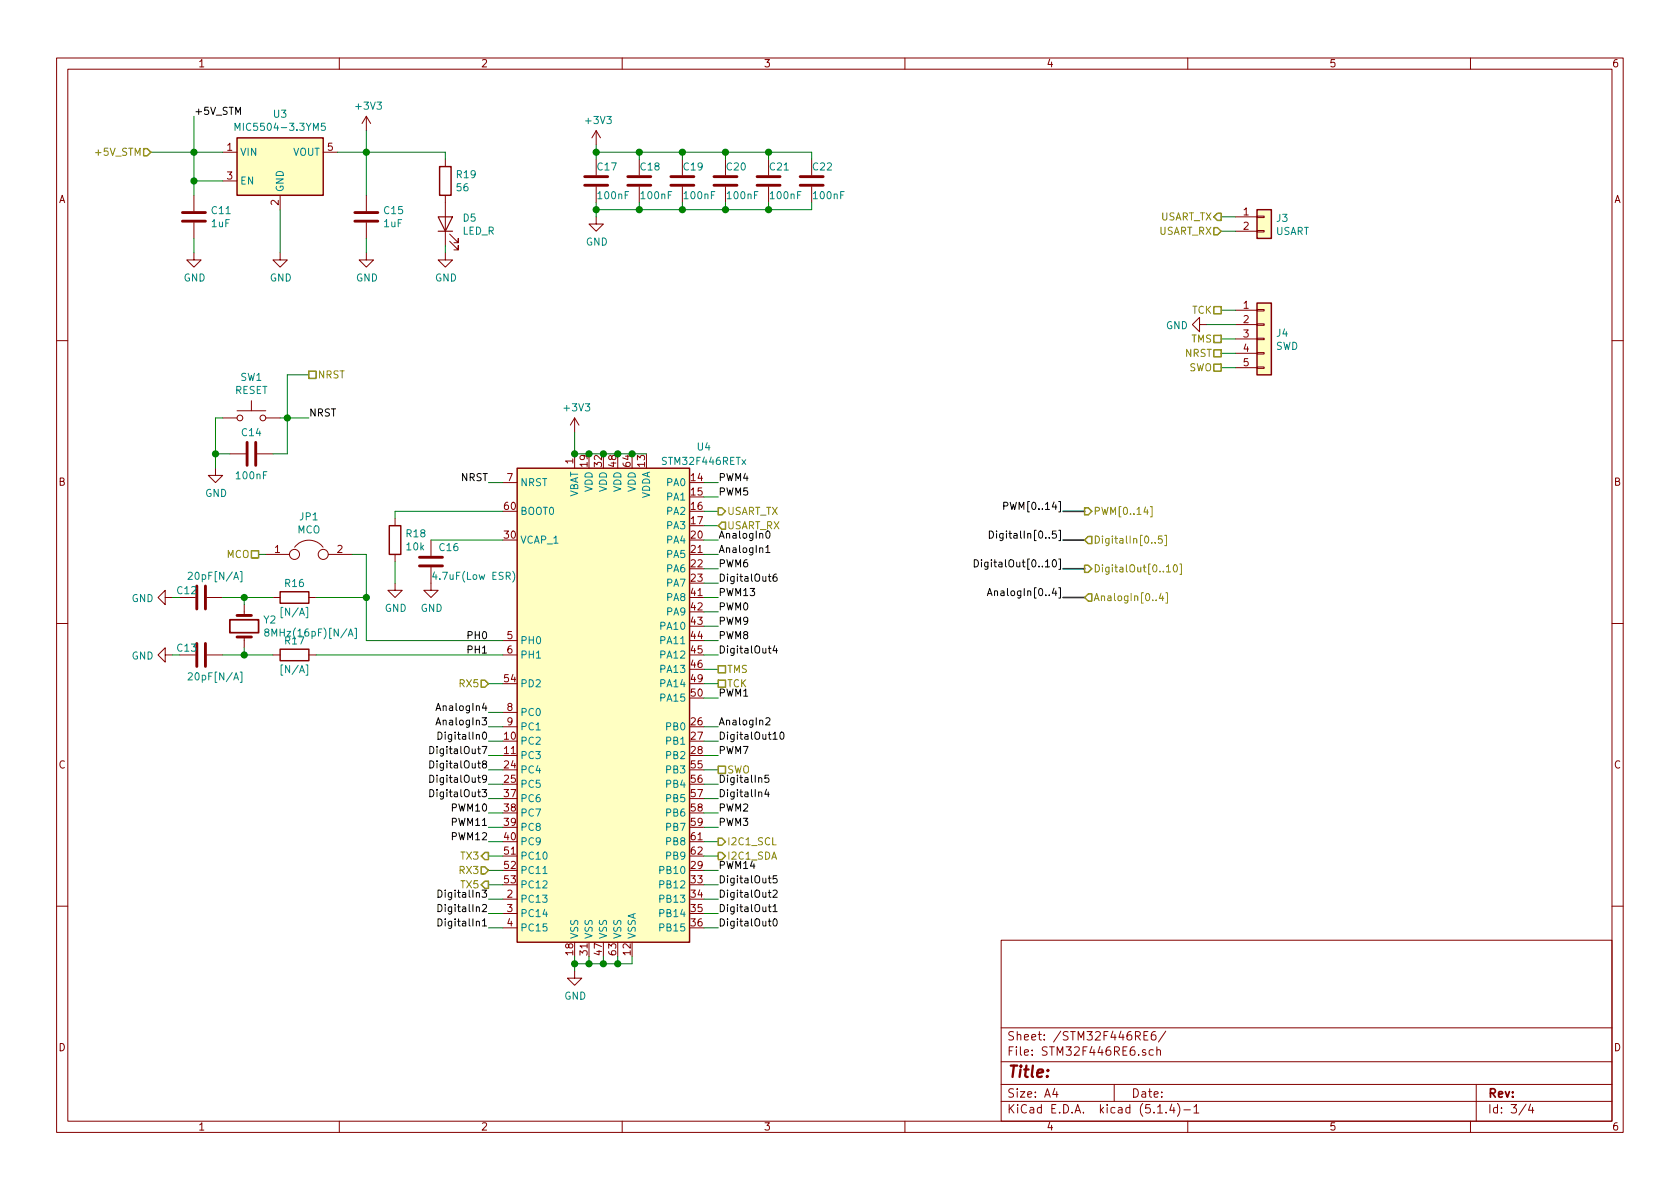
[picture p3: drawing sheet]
EESchema Schematic File Version 4
LIBS:stm32f446_actuators-cache
EELAYER 30 0
EELAYER END
$Descr A4 11693 8268
encoding utf-8
Sheet 3 4
Title ""
Date ""
Rev ""
Comp ""
Comment1 ""
Comment2 ""
Comment3 ""
Comment4 ""
$EndDescr
$Comp
L MCU_ST_STM32F4:STM32F446RETx U?
U 1 1
P 4200 4850
AR Path="/5E88321F" Ref="U?"  Part="1" 
AR Path="/5E88152D/5E88321F" Ref="U4"  Part="1" 
F 0 "U4" H 4900 6600 50  0000 C CNN
F 1 "STM32F446RETx" H 4900 6500 50  0000 C CNN
F 2 "Package_QFP:LQFP-64_10x10mm_P0.5mm" H 3600 3150 50  0001 R CNN
F 3 "http://www.st.com/st-web-ui/static/active/en/resource/technical/document/datasheet/DM00141306.pdf" H 4200 4850 50  0001 C CNN
	1    4200 4850
	1    0    0    -1  
$EndComp
Wire Wire Line
	5000 3650 4900 3650
Wire Wire Line
	4900 3550 5000 3550
$Comp
L Connector_Generic:Conn_01x05 J?
U 1 1
P 8800 2350
AR Path="/5E883229" Ref="J?"  Part="1" 
AR Path="/5E88152D/5E883229" Ref="J4"  Part="1" 
F 0 "J4" H 8880 2392 50  0000 L CNN
F 1 "SWD" H 8880 2301 50  0000 L CNN
F 2 "Connector_PinHeader_2.54mm:PinHeader_1x05_P2.54mm_Vertical" H 8800 2350 50  0001 C CNN
F 3 "~" H 8800 2350 50  0001 C CNN
	1    8800 2350
	1    0    0    -1  
$EndComp
$Comp
L power:GND #PWR0101
U 1 1
P 8400 2250
AR Path="/5E88322F" Ref="#PWR0101"  Part="1" 
AR Path="/5E88152D/5E88322F" Ref="#PWR040"  Part="1" 
F 0 "#PWR040" H 8400 2000 50  0001 C CNN
F 1 "GND" V 8405 2122 50  0000 R CNN
F 2 "" H 8400 2250 50  0001 C CNN
F 3 "" H 8400 2250 50  0001 C CNN
	1    8400 2250
	0    1    1    0   
$EndComp
Wire Wire Line
	8500 2550 8600 2550
Wire Wire Line
	8600 2450 8500 2450
Wire Wire Line
	8500 2350 8600 2350
Wire Wire Line
	8600 2250 8400 2250
Wire Wire Line
	8500 2150 8600 2150
$Comp
L Connector_Generic:Conn_01x02 J?
U 1 1
P 8800 1500
AR Path="/5E88323E" Ref="J?"  Part="1" 
AR Path="/5E88152D/5E88323E" Ref="J3"  Part="1" 
F 0 "J3" H 8880 1492 50  0000 L CNN
F 1 "USART" H 8880 1401 50  0000 L CNN
F 2 "Connector_PinHeader_2.54mm:PinHeader_1x02_P2.54mm_Vertical" H 8800 1500 50  0001 C CNN
F 3 "~" H 8800 1500 50  0001 C CNN
	1    8800 1500
	1    0    0    -1  
$EndComp
Wire Wire Line
	8500 1500 8600 1500
Wire Wire Line
	8600 1600 8500 1600
Wire Wire Line
	5000 4750 4900 4750
Text HLabel 5000 3550 2    50   Output ~ 0
USART_TX
Text HLabel 5000 3650 2    50   Input ~ 0
USART_RX
Text HLabel 5000 4750 2    50   UnSpc ~ 0
TCK
Text HLabel 8500 2450 0    50   UnSpc ~ 0
NRST
Text HLabel 5000 4650 2    50   UnSpc ~ 0
TMS
Text HLabel 8500 2550 0    50   UnSpc ~ 0
SWO
Text HLabel 1800 3850 0    50   UnSpc ~ 0
MCO
Text HLabel 8500 1500 0    50   Output ~ 0
USART_TX
Text HLabel 8500 1600 0    50   Input ~ 0
USART_RX
Wire Wire Line
	5000 4650 4900 4650
Text HLabel 8500 2150 0    50   UnSpc ~ 0
TCK
Text HLabel 8500 2350 0    50   UnSpc ~ 0
TMS
Text HLabel 2150 2600 2    50   UnSpc ~ 0
NRST
Text HLabel 5000 5350 2    50   UnSpc ~ 0
SWO
Wire Wire Line
	5000 5350 4900 5350
$Comp
L Device:Crystal Y2
U 1 1
P 1700 4350
F 0 "Y2" V 1654 4481 50  0000 L CNN
F 1 "8MHz(16pF)[N/A]" V 1745 4481 50  0000 L CNN
F 2 "Crystal:Crystal_SMD_HC49-SD" H 1700 4350 50  0001 C CNN
F 3 "~" H 1700 4350 50  0001 C CNN
	1    1700 4350
	0    1    1    0   
$EndComp
$Comp
L Device:C C12
U 1 1
P 1400 4150
F 0 "C12" V 1350 4050 50  0000 C CNN
F 1 "20pF[N/A]" V 1250 4250 50  0000 C CNN
F 2 "Capacitor_SMD:C_0805_2012Metric" H 1438 4000 50  0001 C CNN
F 3 "~" H 1400 4150 50  0001 C CNN
	1    1400 4150
	0    1    1    0   
$EndComp
$Comp
L Device:C C13
U 1 1
P 1400 4550
F 0 "C13" V 1350 4450 50  0000 C CNN
F 1 "20pF[N/A]" V 1550 4650 50  0000 C CNN
F 2 "Capacitor_SMD:C_0805_2012Metric" H 1438 4400 50  0001 C CNN
F 3 "~" H 1400 4550 50  0001 C CNN
	1    1400 4550
	0    1    1    0   
$EndComp
Wire Wire Line
	1700 4150 1700 4200
Wire Wire Line
	1700 4500 1700 4550
$Comp
L power:GND #PWR025
U 1 1
P 1200 4150
F 0 "#PWR025" H 1200 3900 50  0001 C CNN
F 1 "GND" V 1205 4022 50  0000 R CNN
F 2 "" H 1200 4150 50  0001 C CNN
F 3 "" H 1200 4150 50  0001 C CNN
	1    1200 4150
	0    1    1    0   
$EndComp
$Comp
L power:GND #PWR026
U 1 1
P 1200 4550
F 0 "#PWR026" H 1200 4300 50  0001 C CNN
F 1 "GND" V 1205 4422 50  0000 R CNN
F 2 "" H 1200 4550 50  0001 C CNN
F 3 "" H 1200 4550 50  0001 C CNN
	1    1200 4550
	0    1    1    0   
$EndComp
Wire Wire Line
	1200 4550 1250 4550
Wire Wire Line
	1200 4150 1250 4150
$Comp
L Device:R R16
U 1 1
P 2050 4150
F 0 "R16" V 1950 4150 50  0000 C CNN
F 1 "[N/A]" V 2150 4150 50  0000 C CNN
F 2 "Resistor_SMD:R_0805_2012Metric" V 1980 4150 50  0001 C CNN
F 3 "~" H 2050 4150 50  0001 C CNN
	1    2050 4150
	0    1    1    0   
$EndComp
$Comp
L Device:R R17
U 1 1
P 2050 4550
F 0 "R17" V 1950 4550 50  0000 C CNN
F 1 "[N/A]" V 2150 4550 50  0000 C CNN
F 2 "Resistor_SMD:R_0805_2012Metric" V 1980 4550 50  0001 C CNN
F 3 "~" H 2050 4550 50  0001 C CNN
	1    2050 4550
	0    1    1    0   
$EndComp
Wire Wire Line
	1550 4150 1700 4150
Wire Wire Line
	1550 4550 1700 4550
Wire Wire Line
	1900 4550 1700 4550
Connection ~ 1700 4550
Wire Wire Line
	1700 4150 1900 4150
Connection ~ 1700 4150
Wire Wire Line
	2200 4150 2550 4150
Wire Wire Line
	2550 4150 2550 4450
Wire Wire Line
	2550 4450 3500 4450
Wire Wire Line
	3500 4550 2200 4550
Wire Wire Line
	2450 3850 2550 3850
Wire Wire Line
	2550 3850 2550 4150
Connection ~ 2550 4150
Wire Wire Line
	1800 3850 1850 3850
$Comp
L Device:Jumper JP1
U 1 1
P 2150 3850
F 0 "JP1" H 2150 4114 50  0000 C CNN
F 1 "MCO" H 2150 4023 50  0000 C CNN
F 2 "Jumper:SolderJumper-2_P1.3mm_Open_TrianglePad1.0x1.5mm" H 2150 3850 50  0001 C CNN
F 3 "~" H 2150 3850 50  0001 C CNN
	1    2150 3850
	1    0    0    -1  
$EndComp
$Comp
L Device:C C14
U 1 1
P 1750 3150
F 0 "C14" V 1600 3150 50  0000 C CNN
F 1 "100nF" V 1900 3150 50  0000 C CNN
F 2 "Capacitor_SMD:C_0805_2012Metric" H 1788 3000 50  0001 C CNN
F 3 "~" H 1750 3150 50  0001 C CNN
	1    1750 3150
	0    1    1    0   
$EndComp
Text Label 3400 4450 2    50   ~ 0
PH0
Text Label 3400 4550 2    50   ~ 0
PH1
Text Label 3400 3350 2    50   ~ 0
NRST
Wire Wire Line
	3400 3350 3500 3350
$Comp
L power:GND #PWR029
U 1 1
P 1500 3250
F 0 "#PWR029" H 1500 3000 50  0001 C CNN
F 1 "GND" H 1505 3077 50  0000 C CNN
F 2 "" H 1500 3250 50  0001 C CNN
F 3 "" H 1500 3250 50  0001 C CNN
	1    1500 3250
	1    0    0    -1  
$EndComp
Wire Wire Line
	1550 2900 1500 2900
Wire Wire Line
	1500 2900 1500 3150
Wire Wire Line
	1600 3150 1500 3150
Connection ~ 1500 3150
Wire Wire Line
	1500 3150 1500 3250
Wire Wire Line
	1900 3150 2000 3150
Wire Wire Line
	2000 3150 2000 2900
Wire Wire Line
	2000 2900 1950 2900
Text Label 2150 2900 0    50   ~ 0
NRST
Wire Wire Line
	2000 2900 2150 2900
Connection ~ 2000 2900
Wire Wire Line
	2150 2600 2000 2600
Wire Wire Line
	2000 2600 2000 2900
$Comp
L Device:R R18
U 1 1
P 2750 3750
F 0 "R18" H 2820 3796 50  0000 L CNN
F 1 "10k" H 2820 3705 50  0000 L CNN
F 2 "Resistor_SMD:R_0805_2012Metric" V 2680 3750 50  0001 C CNN
F 3 "~" H 2750 3750 50  0001 C CNN
	1    2750 3750
	1    0    0    -1  
$EndComp
Wire Wire Line
	3500 3550 2750 3550
Wire Wire Line
	2750 3550 2750 3600
$Comp
L power:GND #PWR033
U 1 1
P 2750 4050
F 0 "#PWR033" H 2750 3800 50  0001 C CNN
F 1 "GND" H 2755 3877 50  0000 C CNN
F 2 "" H 2750 4050 50  0001 C CNN
F 3 "" H 2750 4050 50  0001 C CNN
	1    2750 4050
	1    0    0    -1  
$EndComp
Wire Wire Line
	2750 4050 2750 3900
$Comp
L power:GND #PWR037
U 1 1
P 4000 6750
F 0 "#PWR037" H 4000 6500 50  0001 C CNN
F 1 "GND" H 4005 6577 50  0000 C CNN
F 2 "" H 4000 6750 50  0001 C CNN
F 3 "" H 4000 6750 50  0001 C CNN
	1    4000 6750
	1    0    0    -1  
$EndComp
Wire Wire Line
	4000 6650 4000 6700
Wire Wire Line
	4100 6650 4100 6700
Wire Wire Line
	4100 6700 4000 6700
Connection ~ 4000 6700
Wire Wire Line
	4000 6700 4000 6750
Wire Wire Line
	4100 6700 4200 6700
Wire Wire Line
	4200 6700 4200 6650
Connection ~ 4100 6700
Wire Wire Line
	4200 6700 4300 6700
Wire Wire Line
	4300 6700 4300 6650
Connection ~ 4200 6700
Wire Wire Line
	4300 6700 4400 6700
Wire Wire Line
	4400 6700 4400 6650
Connection ~ 4300 6700
$Comp
L Device:C C16
U 1 1
P 3000 3900
F 0 "C16" H 3050 4000 50  0000 L CNN
F 1 "4.7uF(Low ESR)" H 3000 3800 50  0000 L CNN
F 2 "Capacitor_SMD:C_0805_2012Metric" H 3038 3750 50  0001 C CNN
F 3 "~" H 3000 3900 50  0001 C CNN
	1    3000 3900
	1    0    0    -1  
$EndComp
$Comp
L power:GND #PWR034
U 1 1
P 3000 4050
F 0 "#PWR034" H 3000 3800 50  0001 C CNN
F 1 "GND" H 3005 3877 50  0000 C CNN
F 2 "" H 3000 4050 50  0001 C CNN
F 3 "" H 3000 4050 50  0001 C CNN
	1    3000 4050
	1    0    0    -1  
$EndComp
Wire Wire Line
	3000 3750 3500 3750
$Comp
L Switch:SW_Push SW1
U 1 1
P 1750 2900
F 0 "SW1" H 1750 3185 50  0000 C CNN
F 1 "RESET" H 1750 3094 50  0000 C CNN
F 2 "Button_Switch_SMD:SW_Push_1P1T_NO_CK_KSC6xxJ" H 1750 3100 50  0001 C CNN
F 3 "~" H 1750 3100 50  0001 C CNN
	1    1750 2900
	1    0    0    -1  
$EndComp
Text HLabel 1050 1050 0    50   Input ~ 0
+5V_STM
Wire Wire Line
	1350 1750 1350 1650
Wire Wire Line
	3100 1050 2550 1050
Wire Wire Line
	3100 1100 3100 1050
Wire Wire Line
	3100 1750 3100 1700
$Comp
L power:GND #PWR?
U 1 1
P 3100 1750
AR Path="/5E649856/5E85F280" Ref="#PWR?"  Part="1" 
AR Path="/5E88152D/5E85F280" Ref="#PWR035"  Part="1" 
AR Path="/5E85F280" Ref="#PWR035"  Part="1" 
F 0 "#PWR035" H 3100 1500 50  0001 C CNN
F 1 "GND" H 3105 1577 50  0000 C CNN
F 2 "" H 3100 1750 50  0001 C CNN
F 3 "" H 3100 1750 50  0001 C CNN
	1    3100 1750
	1    0    0    -1  
$EndComp
Wire Wire Line
	2550 1650 2550 1750
Connection ~ 2550 1050
Wire Wire Line
	2550 1350 2550 1050
Wire Wire Line
	1350 1250 1350 1350
Connection ~ 1350 1250
Wire Wire Line
	1550 1250 1350 1250
Connection ~ 1350 1050
Wire Wire Line
	1350 1050 1350 1250
$Comp
L Device:R R?
U 1 1
P 3100 1250
AR Path="/5E649856/5E85F28E" Ref="R?"  Part="1" 
AR Path="/5E88152D/5E85F28E" Ref="R19"  Part="1" 
AR Path="/5E85F28E" Ref="R19"  Part="1" 
F 0 "R19" H 3170 1296 50  0000 L CNN
F 1 "56" H 3170 1205 50  0000 L CNN
F 2 "Resistor_SMD:R_0805_2012Metric" V 3030 1250 50  0001 C CNN
F 3 "~" H 3100 1250 50  0001 C CNN
	1    3100 1250
	1    0    0    -1  
$EndComp
$Comp
L Device:LED D?
U 1 1
P 3100 1550
AR Path="/5E649856/5E85F294" Ref="D?"  Part="1" 
AR Path="/5E88152D/5E85F294" Ref="D5"  Part="1" 
AR Path="/5E85F294" Ref="D5"  Part="1" 
F 0 "D5" V 3139 1433 50  0000 R CNN
F 1 "LED_R" V 3048 1433 50  0000 R CNN
F 2 "LED_SMD:LED_0805_2012Metric" H 3100 1550 50  0001 C CNN
F 3 "~" H 3100 1550 50  0001 C CNN
	1    3100 1550
	0    -1   -1   0   
$EndComp
Wire Wire Line
	1950 1450 1950 1750
$Comp
L Device:C C?
U 1 1
P 2550 1500
AR Path="/5E649856/5E85F29B" Ref="C?"  Part="1" 
AR Path="/5E88152D/5E85F29B" Ref="C15"  Part="1" 
AR Path="/5E85F29B" Ref="C15"  Part="1" 
F 0 "C15" H 2665 1546 50  0000 L CNN
F 1 "1uF" H 2665 1455 50  0000 L CNN
F 2 "Capacitor_SMD:C_0805_2012Metric" H 2588 1350 50  0001 C CNN
F 3 "~" H 2550 1500 50  0001 C CNN
	1    2550 1500
	1    0    0    -1  
$EndComp
$Comp
L Device:C C?
U 1 1
P 1350 1500
AR Path="/5E649856/5E85F2A1" Ref="C?"  Part="1" 
AR Path="/5E88152D/5E85F2A1" Ref="C11"  Part="1" 
AR Path="/5E85F2A1" Ref="C11"  Part="1" 
F 0 "C11" H 1465 1546 50  0000 L CNN
F 1 "1uF" H 1465 1455 50  0000 L CNN
F 2 "Capacitor_SMD:C_0805_2012Metric" H 1388 1350 50  0001 C CNN
F 3 "~" H 1350 1500 50  0001 C CNN
	1    1350 1500
	1    0    0    -1  
$EndComp
$Comp
L power:GND #PWR?
U 1 1
P 2550 1750
AR Path="/5E649856/5E85F2A7" Ref="#PWR?"  Part="1" 
AR Path="/5E88152D/5E85F2A7" Ref="#PWR032"  Part="1" 
AR Path="/5E85F2A7" Ref="#PWR032"  Part="1" 
F 0 "#PWR032" H 2550 1500 50  0001 C CNN
F 1 "GND" H 2555 1577 50  0000 C CNN
F 2 "" H 2550 1750 50  0001 C CNN
F 3 "" H 2550 1750 50  0001 C CNN
	1    2550 1750
	1    0    0    -1  
$EndComp
$Comp
L power:GND #PWR?
U 1 1
P 1350 1750
AR Path="/5E649856/5E85F2AD" Ref="#PWR?"  Part="1" 
AR Path="/5E88152D/5E85F2AD" Ref="#PWR028"  Part="1" 
AR Path="/5E85F2AD" Ref="#PWR028"  Part="1" 
F 0 "#PWR028" H 1350 1500 50  0001 C CNN
F 1 "GND" H 1355 1577 50  0000 C CNN
F 2 "" H 1350 1750 50  0001 C CNN
F 3 "" H 1350 1750 50  0001 C CNN
	1    1350 1750
	1    0    0    -1  
$EndComp
$Comp
L power:GND #PWR?
U 1 1
P 1950 1750
AR Path="/5E649856/5E85F2B3" Ref="#PWR?"  Part="1" 
AR Path="/5E88152D/5E85F2B3" Ref="#PWR030"  Part="1" 
AR Path="/5E85F2B3" Ref="#PWR030"  Part="1" 
F 0 "#PWR030" H 1950 1500 50  0001 C CNN
F 1 "GND" H 1955 1577 50  0000 C CNN
F 2 "" H 1950 1750 50  0001 C CNN
F 3 "" H 1950 1750 50  0001 C CNN
	1    1950 1750
	1    0    0    -1  
$EndComp
Wire Wire Line
	2550 1050 2350 1050
Wire Wire Line
	2550 900  2550 1050
$Comp
L power:+3V3 #PWR?
U 1 1
P 2550 900
AR Path="/5E649856/5E85F2BB" Ref="#PWR?"  Part="1" 
AR Path="/5E88152D/5E85F2BB" Ref="#PWR031"  Part="1" 
AR Path="/5E85F2BB" Ref="#PWR031"  Part="1" 
F 0 "#PWR031" H 2550 750 50  0001 C CNN
F 1 "+3V3" H 2565 1073 50  0000 C CNN
F 2 "" H 2550 900 50  0001 C CNN
F 3 "" H 2550 900 50  0001 C CNN
	1    2550 900 
	1    0    0    -1  
$EndComp
Wire Wire Line
	1350 1050 1550 1050
$Comp
L Regulator_Linear:MIC5504-3.3YM5 U?
U 1 1
P 1950 1150
AR Path="/5E649856/5E85F2C9" Ref="U?"  Part="1" 
AR Path="/5E88152D/5E85F2C9" Ref="U3"  Part="1" 
AR Path="/5E85F2C9" Ref="U3"  Part="1" 
F 0 "U3" H 1950 1517 50  0000 C CNN
F 1 "MIC5504-3.3YM5" H 1950 1426 50  0000 C CNN
F 2 "Package_TO_SOT_SMD:SOT-23-5" H 1950 750 50  0001 C CNN
F 3 "http://ww1.microchip.com/downloads/en/DeviceDoc/MIC550X.pdf" H 1700 1400 50  0001 C CNN
	1    1950 1150
	1    0    0    -1  
$EndComp
Wire Wire Line
	1050 1050 1350 1050
$Comp
L power:+3V3 #PWR036
U 1 1
P 4000 3000
F 0 "#PWR036" H 4000 2850 50  0001 C CNN
F 1 "+3V3" H 4015 3173 50  0000 C CNN
F 2 "" H 4000 3000 50  0001 C CNN
F 3 "" H 4000 3000 50  0001 C CNN
	1    4000 3000
	1    0    0    -1  
$EndComp
Wire Wire Line
	4000 3000 4000 3150
Wire Wire Line
	4000 3150 4100 3150
Connection ~ 4000 3150
Wire Wire Line
	4200 3150 4300 3150
Wire Wire Line
	4200 3150 4100 3150
Connection ~ 4200 3150
Connection ~ 4100 3150
Wire Wire Line
	4300 3150 4400 3150
Connection ~ 4300 3150
Wire Wire Line
	4400 3150 4500 3150
Connection ~ 4400 3150
$Comp
L Device:C C17
U 1 1
P 4150 1250
F 0 "C17" H 4150 1350 50  0000 L CNN
F 1 "100nF" H 4150 1150 50  0000 L CNN
F 2 "Capacitor_SMD:C_0805_2012Metric" H 4188 1100 50  0001 C CNN
F 3 "~" H 4150 1250 50  0001 C CNN
	1    4150 1250
	1    0    0    -1  
$EndComp
$Comp
L Device:C C18
U 1 1
P 4450 1250
F 0 "C18" H 4450 1350 50  0000 L CNN
F 1 "100nF" H 4450 1150 50  0000 L CNN
F 2 "Capacitor_SMD:C_0805_2012Metric" H 4488 1100 50  0001 C CNN
F 3 "~" H 4450 1250 50  0001 C CNN
	1    4450 1250
	1    0    0    -1  
$EndComp
$Comp
L Device:C C19
U 1 1
P 4750 1250
F 0 "C19" H 4750 1350 50  0000 L CNN
F 1 "100nF" H 4750 1150 50  0000 L CNN
F 2 "Capacitor_SMD:C_0805_2012Metric" H 4788 1100 50  0001 C CNN
F 3 "~" H 4750 1250 50  0001 C CNN
	1    4750 1250
	1    0    0    -1  
$EndComp
$Comp
L Device:C C20
U 1 1
P 5050 1250
F 0 "C20" H 5050 1350 50  0000 L CNN
F 1 "100nF" H 5050 1150 50  0000 L CNN
F 2 "Capacitor_SMD:C_0805_2012Metric" H 5088 1100 50  0001 C CNN
F 3 "~" H 5050 1250 50  0001 C CNN
	1    5050 1250
	1    0    0    -1  
$EndComp
$Comp
L power:GND #PWR039
U 1 1
P 4150 1500
F 0 "#PWR039" H 4150 1250 50  0001 C CNN
F 1 "GND" H 4155 1327 50  0000 C CNN
F 2 "" H 4150 1500 50  0001 C CNN
F 3 "" H 4150 1500 50  0001 C CNN
	1    4150 1500
	1    0    0    -1  
$EndComp
Wire Wire Line
	4150 1400 4150 1450
Wire Wire Line
	4150 1450 4450 1450
Wire Wire Line
	5050 1450 5050 1400
Wire Wire Line
	4750 1400 4750 1450
Connection ~ 4750 1450
Wire Wire Line
	4750 1450 5050 1450
Wire Wire Line
	4450 1400 4450 1450
Connection ~ 4450 1450
Wire Wire Line
	4150 1100 4150 1050
Wire Wire Line
	4150 1050 4450 1050
Wire Wire Line
	5050 1050 5050 1100
Wire Wire Line
	4750 1100 4750 1050
Connection ~ 4750 1050
Wire Wire Line
	4750 1050 5050 1050
Wire Wire Line
	4450 1100 4450 1050
Connection ~ 4450 1050
$Comp
L power:+3V3 #PWR038
U 1 1
P 4150 1000
F 0 "#PWR038" H 4150 850 50  0001 C CNN
F 1 "+3V3" H 4165 1173 50  0000 C CNN
F 2 "" H 4150 1000 50  0001 C CNN
F 3 "" H 4150 1000 50  0001 C CNN
	1    4150 1000
	1    0    0    -1  
$EndComp
Wire Wire Line
	4150 1000 4150 1050
Wire Wire Line
	4150 1500 4150 1450
Connection ~ 4150 1050
Wire Wire Line
	4450 1050 4750 1050
Connection ~ 4150 1450
Wire Wire Line
	4450 1450 4750 1450
$Comp
L Device:C C21
U 1 1
P 5350 1250
F 0 "C21" H 5350 1350 50  0000 L CNN
F 1 "100nF" H 5350 1150 50  0000 L CNN
F 2 "Capacitor_SMD:C_0805_2012Metric" H 5388 1100 50  0001 C CNN
F 3 "~" H 5350 1250 50  0001 C CNN
	1    5350 1250
	1    0    0    -1  
$EndComp
Wire Wire Line
	5350 1450 5350 1400
Wire Wire Line
	5050 1450 5350 1450
Wire Wire Line
	5350 1050 5350 1100
Wire Wire Line
	5050 1050 5350 1050
Connection ~ 5050 1050
Connection ~ 5050 1450
$Comp
L Device:C C22
U 1 1
P 5650 1250
F 0 "C22" H 5650 1350 50  0000 L CNN
F 1 "100nF" H 5650 1150 50  0000 L CNN
F 2 "Capacitor_SMD:C_0805_2012Metric" H 5688 1100 50  0001 C CNN
F 3 "~" H 5650 1250 50  0001 C CNN
	1    5650 1250
	1    0    0    -1  
$EndComp
Wire Wire Line
	5650 1450 5650 1400
Wire Wire Line
	5350 1450 5650 1450
Wire Wire Line
	5650 1050 5650 1100
Wire Wire Line
	5350 1050 5650 1050
Connection ~ 5350 1050
Connection ~ 5350 1450
Wire Wire Line
	3400 5850 3500 5850
Wire Wire Line
	3400 5650 3500 5650
Wire Wire Line
	4900 5750 5000 5750
Wire Wire Line
	5000 5650 4900 5650
Wire Wire Line
	4900 6050 5000 6050
Wire Wire Line
	5000 4850 4900 4850
Wire Wire Line
	4900 4450 5000 4450
Wire Wire Line
	5000 4350 4900 4350
Wire Wire Line
	4900 4250 5000 4250
Wire Wire Line
	5000 4150 4900 4150
Wire Wire Line
	4900 3950 5000 3950
Wire Wire Line
	5000 3350 4900 3350
Text Label 3400 5850 2    50   ~ 0
PWM12
Text Label 5000 4250 0    50   ~ 0
PWM0
Text Label 5000 4450 0    50   ~ 0
PWM8
Text Label 5000 5750 0    50   ~ 0
PWM3
Text Label 3400 5650 2    50   ~ 0
PWM10
Text Label 5000 3950 0    50   ~ 0
PWM6
Text Label 5000 3350 0    50   ~ 0
PWM4
Text Label 5000 4150 0    50   ~ 0
PWM13
Text Label 5000 4350 0    50   ~ 0
PWM9
Text Label 5000 4850 0    50   ~ 0
PWM1
Text Label 5000 5650 0    50   ~ 0
PWM2
Wire Bus Line
	7400 3550 7550 3550
Wire Wire Line
	3400 5950 3500 5950
Wire Wire Line
	3400 6050 3500 6050
Wire Wire Line
	3400 4750 3500 4750
Wire Wire Line
	3400 6150 3500 6150
Text Label 3400 5750 2    50   ~ 0
PWM11
Wire Wire Line
	3400 5750 3500 5750
Text Label 5000 5250 0    50   ~ 0
PWM7
Wire Wire Line
	5000 5250 4900 5250
Wire Wire Line
	3400 5250 3500 5250
Wire Wire Line
	3500 5150 3400 5150
Wire Wire Line
	3400 6350 3500 6350
Wire Wire Line
	3500 6250 3400 6250
Wire Wire Line
	4900 5450 5000 5450
Wire Wire Line
	5000 5550 4900 5550
Wire Wire Line
	5000 5850 4900 5850
Wire Wire Line
	4900 5950 5000 5950
Text Label 3400 4950 2    50   ~ 0
AnalogIn4
Text Label 5000 3750 0    50   ~ 0
AnalogIn0
Text Label 5000 5050 0    50   ~ 0
AnalogIn2
Text Label 3400 5050 2    50   ~ 0
AnalogIn3
Wire Wire Line
	3400 5050 3500 5050
Wire Wire Line
	4900 5050 5000 5050
Wire Wire Line
	5000 3750 4900 3750
Wire Wire Line
	5000 3450 4900 3450
Text Label 7400 4150 2    50   ~ 0
AnalogIn[0..4]
Text HLabel 7550 4150 2    50   Input ~ 0
AnalogIn[0..4]
Wire Bus Line
	7400 4150 7550 4150
Text Label 7400 3750 2    50   ~ 0
DigitalIn[0..5]
Text HLabel 7550 3750 2    50   Input ~ 0
DigitalIn[0..5]
Wire Bus Line
	7400 3750 7550 3750
Text Label 5000 3450 0    50   ~ 0
PWM5
Text Label 5000 6050 0    50   ~ 0
PWM14
Wire Wire Line
	3400 4950 3500 4950
Text Label 7400 3550 2    50   ~ 0
PWM[0..14]
Text HLabel 7550 3550 2    50   Output ~ 0
PWM[0..14]
Text HLabel 5000 5950 2    50   Output ~ 0
I2C1_SDA
Text HLabel 5000 5850 2    50   Output ~ 0
I2C1_SCL
Wire Wire Line
	5000 4550 4900 4550
Wire Wire Line
	5000 5150 4900 5150
Text Label 7400 3950 2    50   ~ 0
DigitalOut[0..10]
Text HLabel 7550 3950 2    50   Output ~ 0
DigitalOut[0..10]
Wire Bus Line
	7400 3950 7550 3950
Text Label 5000 5150 0    50   ~ 0
DigitalOut10
Text Label 5000 4550 0    50   ~ 0
DigitalOut4
Text Label 5000 4050 0    50   ~ 0
DigitalOut6
Text Label 5000 5550 0    50   ~ 0
DigitalIn4
Text Label 5000 5450 0    50   ~ 0
DigitalIn5
Text Label 3400 6350 2    50   ~ 0
DigitalIn2
Text Label 3400 6250 2    50   ~ 0
DigitalIn3
Text Label 3400 5250 2    50   ~ 0
DigitalOut7
Text Label 3400 5150 2    50   ~ 0
DigitalIn0
Wire Wire Line
	5000 4050 4900 4050
Wire Wire Line
	5000 3850 4900 3850
Wire Wire Line
	3400 5350 3500 5350
Wire Wire Line
	3500 5450 3400 5450
Wire Wire Line
	3400 5550 3500 5550
Wire Wire Line
	3400 6450 3500 6450
Wire Wire Line
	4900 6450 5000 6450
Wire Wire Line
	5000 6350 4900 6350
Wire Wire Line
	4900 6250 5000 6250
Wire Wire Line
	5000 6150 4900 6150
Text Label 5000 6150 0    50   ~ 0
DigitalOut5
Text Label 5000 6250 0    50   ~ 0
DigitalOut2
Text Label 5000 6350 0    50   ~ 0
DigitalOut1
Text Label 5000 6450 0    50   ~ 0
DigitalOut0
Text Label 3400 5350 2    50   ~ 0
DigitalOut8
Text Label 3400 5450 2    50   ~ 0
DigitalOut9
Text Label 3400 5550 2    50   ~ 0
DigitalOut3
Text Label 5000 3850 0    50   ~ 0
AnalogIn1
Text Label 3400 6450 2    50   ~ 0
DigitalIn1
Text HLabel 3400 4750 0    50   Input ~ 0
RX5
Text HLabel 3400 6050 0    50   Input ~ 0
RX3
Text HLabel 3400 6150 0    50   Output ~ 0
TX5
Text HLabel 3400 5950 0    50   Output ~ 0
TX3
Text Label 1350 800  0    50   ~ 0
+5V_STM
Wire Wire Line
	1350 800  1350 1050
$EndSCHEMATC
